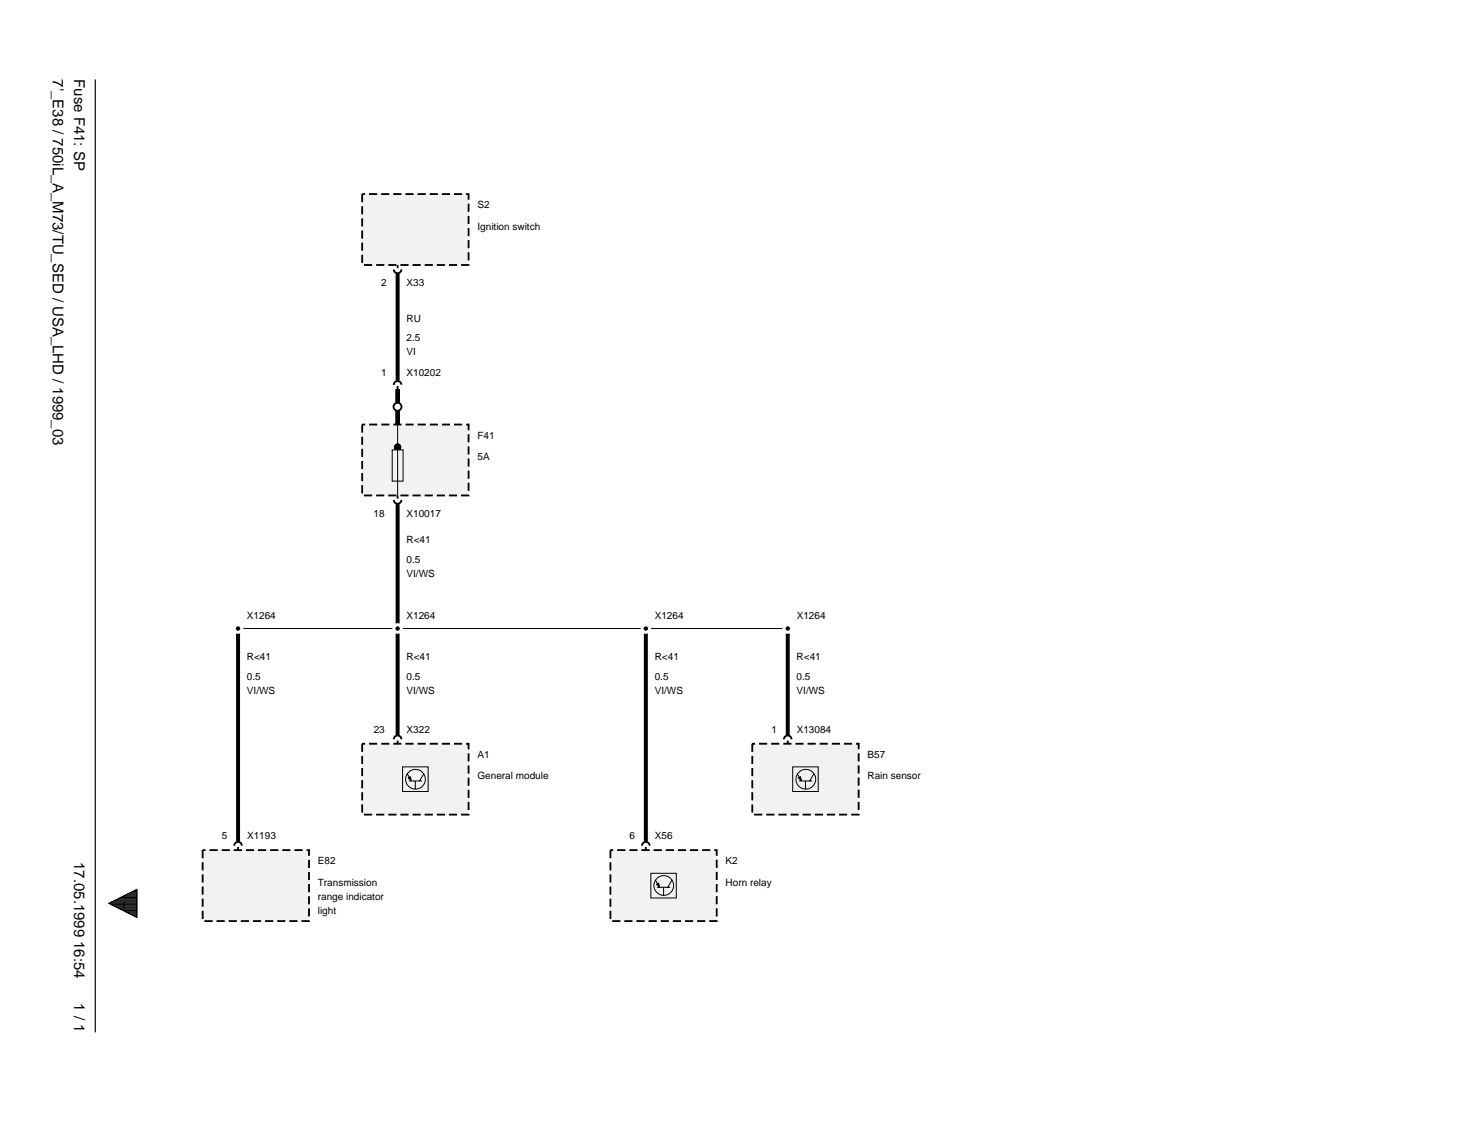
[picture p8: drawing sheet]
<svg xmlns="http://www.w3.org/2000/svg" width="279mm" height="216mm" viewBox="0 0 279 216" stroke-linecap="round" stroke-linejoin="round" font-family="sans-serif">
<path d="M18 15v180" fill="none" stroke="#000" stroke-width=".22"/>
<g fill="#f2f2f2">
<path d="M38.3 160.6h20.1v13.4h-20.1z"/>
<path d="M68.4 36.7h20.1v13.4h-20.1z"/>
<path d="M68.4 80.2h20.1v13.4h-20.1z"/>
<path d="M77.1 147l.4-.3 .2 .7z"/>
<path d="M68.4 140.5h20.1v13.4h-20.1z"/>
<path d="M124 167l.4-.2 .1 .7z"/>
<path d="M115.3 160.6h20.1v13.4h-20.1z"/>
<path d="M150.8 147l.4-.3 .2 .7z"/>
<path d="M142.1 140.5h20.1v13.4h-20.1z"/>
</g>
<path d="M75.1 51.7v20.2M75.1 73.5v6.7M75.1 95.2v43.6M45 118.7v40.2M122 118.7v40.2M148.8 118.7v20.1" fill="none" stroke="#000" stroke-width=".75" stroke-linecap="butt"/>
<path d="M75.1 50.1v.6M75.8 50.9a.72 .72 0 0 1-.7 .7 .72 .72 0 0 1-.7-.7M75.1 93.6v.6M75.8 94.4a.72 .72 0 0 1-.7 .8 .72 .72 0 0 1-.7-.8M74.4 139.6a.72 .72 0 0 1 .7-.7 .72 .72 0 0 1 .7 .7M75.1 139.9v.6M148.1 139.6a.72 .72 0 0 1 .7-.7 .72 .72 0 0 1 .7 .7M148.8 139.9v.6M44.2 159.7a.72 .72 0 0 1 .8-.7 .72 .72 0 0 1 .7 .7M45 160v.6M121.3 159.7a.72 .72 0 0 1 .7-.7 .72 .72 0 0 1 .7 .7M122 160v.6" fill="none" stroke="#000" stroke-width=".35"/>
<path d="M68.4 36.7h20.1v13.4h-20.1zM68.4 80.2h20.1v13.4h-20.1zM68.4 140.5h20.1v13.4h-20.1zM142.1 140.5h20.1v13.4h-20.1zM38.3 160.6h20.1v13.4h-20.1zM115.3 160.6h20.1v13.4h-20.1z" fill="none" stroke="#000" stroke-width=".35" stroke-dasharray="1.5 .8" stroke-linecap="butt"/>
<g fill="none" stroke="#000" stroke-width=".19">
<path d="M74.1 85h2v5.9h-2zM74.5 84.5h1.2M74.5 84.4h1.2M74.6 84.7h1.1M74.6 84.2h1.1M74.7 84.8h.9M74.7 84.1h.9M74.9 83.9h.5M75.1 80.2v13.4M75.5 85a.6 .6 0 0 0 .1-1 .6 .6 0 0 0-.9 .1 .6 .6 0 0 0 .1 .9M45.4 118.7h29.3M75.5 118.7h46.1"/>
<path d="M122.4 118.7h26M76.1 144.9h4.8v4.6h-4.8zM77 146.2l.7 1.3M77.1 147l.4-.3 .1 .7zM77.2 147.5h2.5M78.5 147.5v1.5M80 146.2l-.7 1.3M149.8 144.9h4.8v4.6h-4.8zM150.7 146.2l.7 1.3M150.8 147l.4-.3 .1 .7zM150.9 147.5h2.5M152.2 147.5v1.5"/>
<path d="M153.7 146.2l-.7 1.3M20.5 170.6l5.4-2.6v5.3zM20.5 170.6h5.4M21 170.9h4.9M21 170.4h4.9M21.5 171.1h4.4M21.5 170.2h4.4M21.9 171.3h4M21.9 170h4M22.3 171.5h3.6M22.3 169.7h3.6M22.8 171.8h3.1"/>
<path d="M22.8 169.5h3.1M23.3 172h2.6M23.3 169.3h2.6M23.7 172.2h2.2M23.7 169.1h2.2M24.1 172.4h1.8M24.1 168.9h1.8M24.6 172.6h1.3M24.6 168.6h1.3M25.1 172.9h.8M25.1 168.4h.8M25.5 173.1h.4"/>
<path d="M25.5 168.2h.4M123 165h4.8v4.6h-4.8zM123.9 166.3l.7 1.3M124.1 167.6h2.5M124.6 167.5l-.2-.7-.4 .2 .5 .5M125.4 167.6v1.5M126.9 166.3l-.7 1.3"/>
<circle cx="78.5" cy="147.2" r="1.87"/>
<circle cx="152.2" cy="147.2" r="1.87"/>
<circle cx="125.4" cy="167.3" r="1.87"/>
</g>
<path d="M44.3 118a1 1 0 0 1 1.1-.2 1 1 0 0 1 .6 .9h-1h1a1 1 0 0 1-1.4 .9 1 1 0 0 1-.3-1.6z" fill="#fff"/>
<path d="M44.6 118.5a.42 .42 0 0 1 .5-.2 .42 .42 0 0 1 .3 .4h-.4h.4a.42 .42 0 0 1-.5 .4 .42 .42 0 0 1-.3-.6z" fill="#000"/>
<path d="M74.4 118a1 1 0 0 1 1.1-.2 1 1 0 0 1 .6 .9h-1h1a1.01 1.01 0 0 1-1.4 .9 1.01 1.01 0 0 1-.3-1.6z" fill="#fff"/>
<path d="M74.9 118.4a.42 .42 0 0 1 .6 .3h-.4h.4a.42 .42 0 0 1-.6 .4 .42 .42 0 0 1 0-.7z" fill="#000"/>
<path d="M121.3 118a1 1 0 0 1 1.1-.2 1 1 0 0 1 .6 .9h-1h1a1.01 1.01 0 0 1-1.4 .9 1.01 1.01 0 0 1-.3-1.6z" fill="#fff"/>
<path d="M121.8 118.4a.42 .42 0 0 1 .6 .3h-.4h.4a.42 .42 0 0 1-.6 .4 .42 .42 0 0 1 0-.7z" fill="#000"/>
<path d="M148.1 118a1 1 0 0 1 1.1-.2 1 1 0 0 1 .6 .9h-1h1a1 1 0 0 1-1.4 .9 1 1 0 0 1-.3-1.6z" fill="#fff"/>
<path d="M148.5 118.5a.42 .42 0 0 1 .4-.2 .42 .42 0 0 1 .3 .4h-.4h.4a.42 .42 0 0 1-.5 .4 .42 .42 0 0 1-.2-.6z" fill="#000"/>
<path d="M74.5 76.2a.84 .84 0 0 1 .9-.1 .84 .84 0 0 1 .6 .7h-.9h.9a.84 .84 0 0 1-1.2 .8 .84 .84 0 0 1-.3-1.4z" fill="#fff"/>
<g fill="none" stroke="#000" stroke-width=".35">
<path d="M75.1 72.9v.6M75.8 72.7a.72 .72 0 0 0-.7-.7 .72 .72 0 0 0-.7 .7"/>
<circle cx="75.1" cy="76.8" r=".75"/>
</g>
<g font-size="2.8">
<text x="10" y="15" transform="rotate(90 10 15)">7’_E38 / 750iL_A_M73/TU_SED / USA_LHD / 1999_03</text>
<text x="14" y="15" transform="rotate(90 14 15)">Fuse F41: SP</text>
<text x="14" y="162.9" transform="rotate(90 14 162.9)">17.05.1999 16:54</text>
<text x="14" y="189.5" transform="rotate(90 14 189.5)">1 / 1</text>
</g>
<g font-size="1.9">
<text x="90.2" y="39.3">S2</text>
<text x="90.2" y="43.4">Ignition switch</text>
<text x="72" y="54.1">2</text>
<text x="76.8" y="54.1">X33</text>
<text x="76.8" y="64.4">2.5</text>
<text x="76.8" y="60.8">RU</text>
<text x="72" y="71">1</text>
<text x="76.8" y="67.1">VI</text>
<text x="76.8" y="71">X10202</text>
<text x="90.2" y="82.9">F41</text>
<text x="90.2" y="86.9">5A</text>
<text x="70.6" y="97.6">18</text>
<text x="76.8" y="97.6">X10017</text>
<text x="76.8" y="106.3">0.5</text>
<text x="76.8" y="102.6">R&lt;41</text>
<text x="76.8" y="109">VI/WS</text>
<text x="46.6" y="116.9">X1264</text>
<text x="76.8" y="116.9">X1264</text>
<text x="123.7" y="116.9">X1264</text>
<text x="150.5" y="116.9">X1264</text>
<text x="46.6" y="124.7">R&lt;41</text>
<text x="76.8" y="124.7">R&lt;41</text>
<text x="123.7" y="124.7">R&lt;41</text>
<text x="150.5" y="124.7">R&lt;41</text>
<text x="46.6" y="131.1">VI/WS</text>
<text x="46.6" y="128.4">0.5</text>
<text x="76.8" y="131.1">VI/WS</text>
<text x="76.8" y="128.4">0.5</text>
<text x="123.7" y="131.1">VI/WS</text>
<text x="123.7" y="128.4">0.5</text>
<text x="150.5" y="131.1">VI/WS</text>
<text x="150.5" y="128.4">0.5</text>
<text x="70.6" y="138.5">23</text>
<text x="76.8" y="138.5">X322</text>
<text x="90.2" y="143.2">A1</text>
<text x="145.7" y="138.5">1</text>
<text x="150.5" y="138.5">X13084</text>
<text x="163.9" y="143.2">B57</text>
<text x="90.2" y="147.2">General module</text>
<text x="163.9" y="147.2">Rain sensor</text>
<text x="41.9" y="158.6">5</text>
<text x="46.7" y="158.6">X1193</text>
<text x="118.9" y="158.6">6</text>
<text x="123.7" y="158.6">X56</text>
<text x="60" y="167.3">Transmission</text>
<text x="60" y="163.3">E82</text>
<text x="137.1" y="163.3">K2</text>
<text x="137.1" y="167.3">Horn relay</text>
<text x="23.2" y="171.6">I</text>
<text x="60" y="170">range indicator</text>
<text x="60" y="172.6">light</text>
</g>
</svg>
